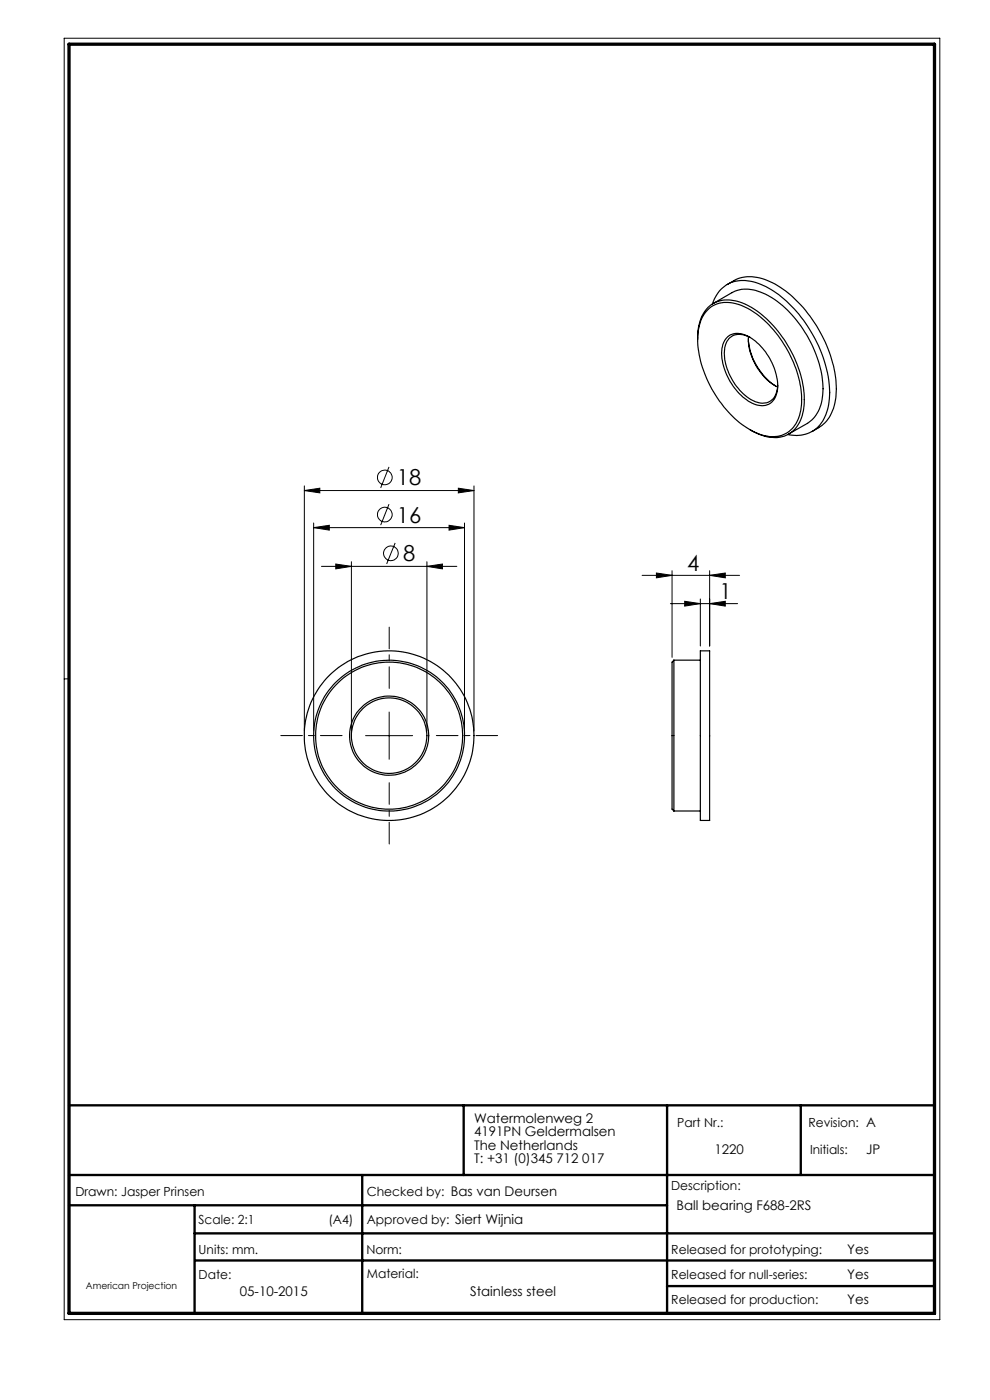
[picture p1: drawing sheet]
<svg xmlns="http://www.w3.org/2000/svg" width="210mm" height="297mm" viewBox="0 0 210 297" stroke-linecap="round" stroke-linejoin="round" font-family="sans-serif">
<g fill="none" stroke="#000" stroke-width=".21">
<path d="M13.6 8.1h185.8v271.9h-185.8zM82.5 99.1l-1.7 4.4M64.6 104.1l3.2-.5v1zM64.6 103.1v52M64.6 104.1h35.9M66.5 111.9l3.3-.5v1.1zM66.5 110.9v44.2M66.5 111.9h32M71.2 119.7l3.3 .5-3.3 .5zM74.5 119.2v35.9M82.5 107l-1.7 4.4M83.8 115.2l-1.8 4.4"/>
<path d="M90.6 119.2v35.9M95.2 111.4l3.3 .5-3.3 .6zM97.2 103.6l3.3 .5-3.3 .5zM98.5 110.9v44.2M100.5 103.1v52M68.2 120.2h28.7M90.6 120.2l3.2-.5v1zM136.2 122.1h20.7M139.2 121.6l3.4 .5-3.4 .5zM142.2 128.1h14.3M142.6 121.1v18.3M145.2 127.6l3.4 .5-3.4 .5z"/>
<path d="M148.6 127.1v10M150.5 122.1l3.3-.5v1zM150.5 128.1l3.3-.5v1zM150.5 121.1v16M14.6 144h-1M77.5 156.1h10M82.5 151.1v10"/>
<circle cx="81.6" cy="101.3" r="1.56"/>
<circle cx="81.6" cy="109.2" r="1.55"/>
<circle cx="82.9" cy="117.4" r="1.55"/>
</g>
<path d="M14.6 234.5h183.6M98.4 234.5v14.8M141.5 234.5v44.1M169.9 234.5v14.8M14.6 249.3h183.6M14.6 255.7h126.9M41.3 255.7v22.9M76.8 249.3v29.3M41.3 261.7h156.9M41.4 267.4h156.8M141.5 272.8h56.7" fill="none" stroke="#000" stroke-width=".5"/>
<path d="M14.6 9.4h183.6v269.2h-183.6z" fill="none" stroke="#000" stroke-width=".7"/>
<path d="M72.6 156h-13M82.6 146v-13M92.6 156h13M82.6 166v13" fill="none" stroke="#000" stroke-width=".21" stroke-dasharray="15.2 1.3 1.3 1.3" stroke-dashoffset="10.6"/>
<path d="M64.6 104.1l3.2-.5v1zM97.2 103.6l3.3 .5-3.3 .5zM71.2 119.7l3.3 .5-3.3 .5zM90.6 120.2l3.2-.5v1zM66.5 111.9l3.3-.5v1.1zM95.2 111.4l3.3 .5-3.3 .6zM139.2 121.6l3.4 .5-3.4 .5zM150.5 122.1l3.3-.5v1zM145.2 127.6l3.4 .5-3.4 .5zM150.5 128.1l3.3-.5v1z" fill="#000"/>
<g fill="none" stroke="#000" stroke-width=".25">
<path d="M148 72a8.3 8.3 0 0 1 3.2-7.6 7.9 7.9 0 0 1 8.2 .8 24.9 24.9 0 0 1 11.2 20.2 7.6 7.6 0 0 1-3.5 6.8 8.2 8.2 0 0 1-7.8-.9l-.3-.2M150 65.8a6.4 6.4 0 0 1 7.4-.9 21.9 21.9 0 0 1 10.6 11.3 17.3 17.3 0 0 1 1.4 12.4 5.9 5.9 0 0 1-7.8 3.7 19.6 19.6 0 0 1-10.2-9.1 20.6 20.6 0 0 1-3.2-13.5 7 7 0 0 1 1.8-3.9zM151.1 64.5a6.8 6.8 0 0 1 9.1-4.6 22.8 22.8 0 0 1 12 10.7 24.1 24.1 0 0 1 3.6 15.2 7.4 7.4 0 0 1-4.9 6.3 7.2 7.2 0 0 1-3.8 .1M151.3 64.4l4-2.3a7.5 7.5 0 0 1 7 .3 24.6 24.6 0 0 1 11.5 14.8 14.2 14.2 0 0 1-.2 10.1 6.4 6.4 0 0 1-2.3 2.5l-4 2.3M154.2 71.6a3.7 3.7 0 0 1 4.5-.2 12.8 12.8 0 0 1 6.2 11.3 3.4 3.4 0 0 1-5 3 12.6 12.6 0 0 1-6.8-11.8l.5-1.4zM154.3 60.4l1.4-.9a8.4 8.4 0 0 1 8.1 .5 27.3 27.3 0 0 1 12.4 15.5 17.9 17.9 0 0 1 .4 11.6 6.8 6.8 0 0 1-2.9 3.6l-1.4 .8M158.8 71.4a12.2 12.2 0 0 0 6.1 10.7M158.8 71.9a13.1 13.1 0 0 0 5.7 10M159.2 71.6a3.5 3.5 0 0 0-5 .8 8.4 8.4 0 0 0 .7 7.3 10.1 10.1 0 0 0 6.4 5.8 3.2 3.2 0 0 0 3.6-3.2l.1-.6M148.6 138.1h1.9v36h-1.9zM142.9 140v32M142.9 140l-.3 .5v31.2l.3 .3"/>
<path d="M142.9 140h5.7M142.9 172h5.7"/>
<circle cx="82.5" cy="156.1" r="16"/>
<circle cx="82.5" cy="156.1" r="18"/>
<circle cx="82.5" cy="156.1" r="8.4"/>
<circle cx="82.5" cy="156.1" r="15.6"/>
<circle cx="82.6" cy="156.1" r="8"/>
</g>
<g font-size="4.7">
<text x="84.2" y="103">18</text>
<text x="84.2" y="110.9">16</text>
<text x="85.5" y="119.1">8</text>
<text x="145.8" y="121">4</text>
<text x="152.6" y="127">1</text>
</g>
<g font-size="2.8">
<text x="100.5" y="238.2">Watermolenweg 2</text>
<text x="100.5" y="241.1">4191PN Geldermalsen</text>
<text x="100.5" y="243.9">The Netherlands</text>
<text x="151.5" y="244.7">1220</text>
<text x="183.8" y="244.8">JP</text>
<text x="100.5" y="246.7">T: +31 (0)345 712 017</text>
<text x="143.5" y="256.7">Ball bearing F688-2RS</text>
<text x="179.7" y="266">Yes</text>
<text x="50.9" y="275">05-10-2015</text>
<text x="99.7" y="275">Stainless steel</text>
<text x="179.7" y="271.4">Yes</text>
<text x="179.7" y="276.6">Yes</text>
</g>
<g font-size="2.7">
<text x="143.7" y="239.1">Part Nr.:</text>
<text x="171.5" y="239.1">Revision: A</text>
<text x="171.8" y="244.8">Initials:</text>
<text x="16" y="253.7">Drawn: Jasper Prinsen</text>
<text x="77.8" y="253.7">Checked by: Bas van Deursen</text>
<text x="142.4" y="252.5">Description:</text>
<text x="42.1" y="259.7">Scale: 2:1</text>
<text x="69.7" y="259.7">(A4)</text>
<text x="77.8" y="259.7">Approved by: Siert Wijnia</text>
<text x="42.1" y="266">Units: mm.</text>
<text x="77.7" y="266">Norm:</text>
<text x="142.4" y="266">Released for prototyping:</text>
<text x="42.1" y="271.3">Date:</text>
<text x="77.8" y="271">Material:</text>
<text x="142.4" y="271.3">Released for null-series:</text>
<text x="142.4" y="276.6">Released for production:</text>
</g>
<text font-size="2" x="18.2" y="273.4">American Projection</text>
</svg>
